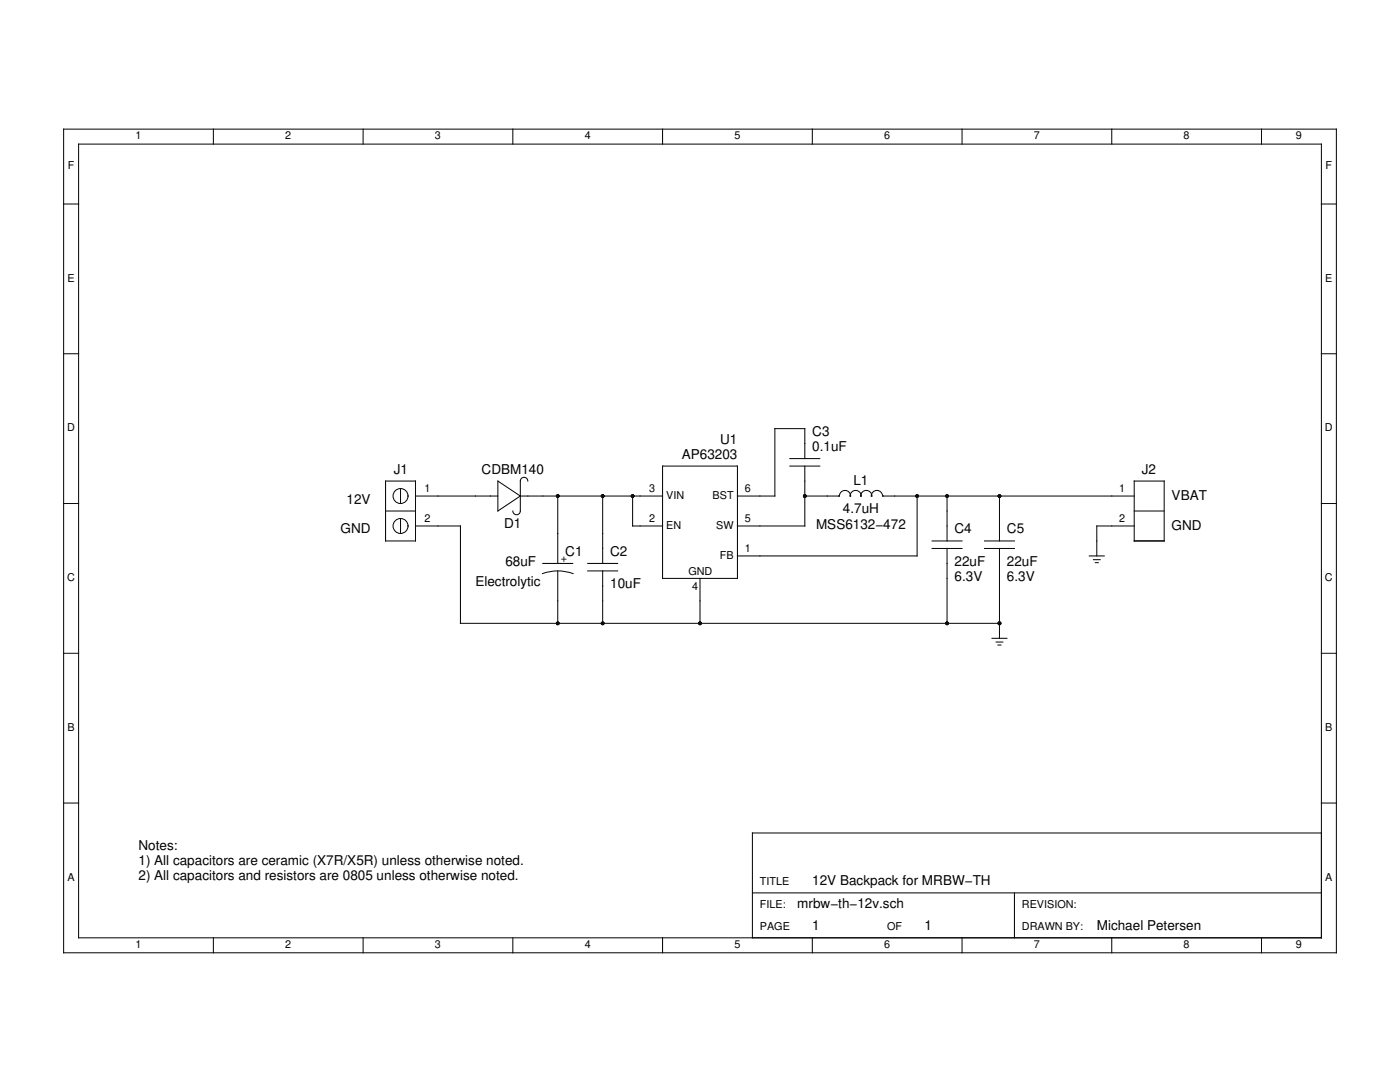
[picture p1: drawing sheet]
<svg xmlns="http://www.w3.org/2000/svg" width="279mm" height="216mm" viewBox="0 0 279 216" stroke-linecap="round" stroke-linejoin="round" font-family="sans-serif">
<g fill="none" stroke="#000" stroke-width=".2">
<path d="M12.7 25.8h254v164.3h-254zM15.7 28.8h248v158.3h-248zM42.6 25.8v3M72.5 25.8v3M102.3 25.8v3M132.2 25.8v3M162.1 25.8v3M192 25.8v3M221.9 25.8v3M251.8 25.8v3M12.7 40.7h3M263.7 40.7h3"/>
<path d="M12.7 70.6h3M263.7 70.6h3M76.9 96h6v11.9h-6zM79.9 97.5v3M82.9 99h16.5M99.4 96l4.4 3-4.4 3zM103.8 99h28.4M105.3 96a.75 .75 0 0 0-.7-.8 .75 .75 0 0 0-.8 .8v6a.75 .75 0 0 1-.7 .7 .75 .75 0 0 1-.8-.7M111.3 99v13.4M120.3 99v13.4M126.3 99v6h5.9M132.2 93h15v22.4h-15z"/>
<path d="M157.6 93h6M157.6 91.5h6M160.6 99h6.9a1.09 1.09 0 0 1 1.1-1.2 1.09 1.09 0 0 1 1.1 1.2 1.07 1.07 0 0 1 1.1-1.1 1.07 1.07 0 0 1 1 1.1 1.07 1.07 0 0 1 1.1-1.1 1.07 1.07 0 0 1 1 1.1 1.09 1.09 0 0 1 1.1-1.2 1.09 1.09 0 0 1 1.1 1.2h50.3M160.6 91.5v-6h-6v13.5h-7.4M160.6 93v12h-13.4M183 99v11.9h-35.8M189 99v8.9M199.5 99v8.9M226.4 96h5.9v11.9h-5.9zM12.7 100.5h3M76.9 102h6M79.9 103.5v2.9"/>
<path d="M82.9 105h9v19.4h107.6M108.2 114.5a9 9 0 0 1 6.2 0M108.3 112.4h6M111.3 113.9v10.5M117.3 112.4h6M117.3 113.9h6M120.3 113.9v10.5M139.7 115.4v9M186 107.9h6M186 109.4h6M189 109.4v15M196.5 107.9h6"/>
<path d="M196.5 109.4h6M199.5 109.4v18M217.4 110.9h3M218.2 111.7h1.4M218.6 112.3h.6M226.4 105h-7.5v5.9M226.4 102h5.9M263.7 100.5h3M12.7 130.4h3M198 127.4h3M198.8 128.1h1.3M199.2 128.7h.6"/>
<path d="M263.7 130.4h3M12.7 160.2h3M150.2 178.2h113.5M202.5 178.2v8.9M263.7 166.2h-113.5v20.9M263.7 160.2h3M42.6 187.1v3M72.5 187.1v3M102.3 187.1v3M132.2 187.1v3M162.1 187.1v3M192 187.1v3"/>
<path d="M221.9 187.1v3M251.8 187.1v3"/>
<circle cx="79.9" cy="99" r="1.49"/>
<circle cx="79.9" cy="105" r="1.49"/>
</g>
<g fill="#000">
<circle cx="111.3" cy="99" r=".37"/>
<circle cx="120.3" cy="99" r=".37"/>
<circle cx="126.3" cy="99" r=".37"/>
<circle cx="160.6" cy="99" r=".37"/>
<circle cx="183" cy="99" r=".37"/>
<circle cx="189" cy="99" r=".37"/>
<circle cx="199.5" cy="99" r=".37"/>
<circle cx="111.3" cy="124.4" r=".37"/>
<circle cx="120.3" cy="124.4" r=".37"/>
<circle cx="139.7" cy="124.4" r=".37"/>
<circle cx="189" cy="124.4" r=".37"/>
<circle cx="199.5" cy="124.4" r=".37"/>
</g>
<g font-size="2.7">
<text x="143.7" y="88.5">U1</text>
<text x="162.1" y="87">C3</text>
<text x="78.6" y="94.5">J1</text>
<text x="96.1" y="94.5">CDBM140</text>
<text x="136.1" y="91.5">AP63203</text>
<text x="162.1" y="90">0.1uF</text>
<text x="227.9" y="94.5">J2</text>
<text x="69.2" y="100.5">12V</text>
<text x="170.3" y="96.7">L1</text>
<text x="233.8" y="99.7">VBAT</text>
<text x="68" y="106.4">GND</text>
<text x="100.6" y="105.4">D1</text>
<text x="162.9" y="105.5">MSS6132−472</text>
<text x="168.2" y="102.4">4.7uH</text>
<text x="190.5" y="106.4">C4</text>
<text x="201" y="106.4">C5</text>
<text x="233.8" y="105.7">GND</text>
<text x="100.9" y="112.9">68uF</text>
<text x="112.8" y="110.9">C1</text>
<text x="121.8" y="110.9">C2</text>
<text x="190.5" y="112.9">22uF</text>
<text x="201" y="112.9">22uF</text>
<text x="94.9" y="116.9">Electrolytic</text>
<text x="121.8" y="117.4">10uF</text>
<text x="190.5" y="115.9">6.3V</text>
<text x="201" y="115.9">6.3V</text>
<text x="27.6" y="169.5">Notes:</text>
<text x="27.6" y="172.5">1) All capacitors are ceramic (X7R/X5R) unless otherwise noted.</text>
<text x="27.6" y="175.6">2) All capacitors and resistors are 0805 unless otherwise noted.</text>
<text x="162.1" y="176.7">12V Backpack for MRBW−TH</text>
<text x="159.1" y="181.2">mrbw−th−12v.sch</text>
<text x="162.1" y="185.6">1</text>
<text x="184.5" y="185.6">1</text>
<text x="218.9" y="185.6">Michael Petersen</text>
</g>
<g font-size="2.2">
<text x="27" y="27.8">1</text>
<text x="56.9" y="27.8">2</text>
<text x="86.8" y="27.8">3</text>
<text x="116.7" y="27.8">4</text>
<text x="146.6" y="27.8">5</text>
<text x="176.5" y="27.8">6</text>
<text x="206.3" y="27.8">7</text>
<text x="236.2" y="27.8">8</text>
<text x="258.6" y="27.8">9</text>
<text x="13.5" y="33.8">F</text>
<text x="264.5" y="33.8">F</text>
<text x="13.5" y="56.2">E</text>
<text x="264.5" y="56.2">E</text>
<text x="13.4" y="86.1">D</text>
<text x="264.4" y="86.1">D</text>
<text x="84.7" y="98.2">1</text>
<text x="129.5" y="98.2">3</text>
<text x="133" y="99.5">VIN</text>
<text x="142.2" y="99.5">BST</text>
<text x="148.7" y="98.2">6</text>
<text x="223.4" y="98.2">1</text>
<text x="84.7" y="104.2">2</text>
<text x="129.5" y="104.2">2</text>
<text x="133" y="105.5">EN</text>
<text x="142.9" y="105.5">SW</text>
<text x="148.7" y="104.2">5</text>
<text x="223.4" y="104.2">2</text>
<text x="112.1" y="110.9" transform="rotate(90 112.1 110.9)">+</text>
<text x="143.7" y="111.5">FB</text>
<text x="148.7" y="110.2">1</text>
<text x="13.4" y="116">C</text>
<text x="137.4" y="114.7">GND</text>
<text x="138.1" y="117.7">4</text>
<text x="264.4" y="116">C</text>
<text x="13.5" y="145.9">B</text>
<text x="264.5" y="145.9">B</text>
<text x="13.5" y="175.7">A</text>
<text x="151.7" y="176.7">TITLE</text>
<text x="264.5" y="175.7">A</text>
<text x="151.7" y="181.2">FILE:</text>
<text x="151.7" y="185.6">PAGE</text>
<text x="177.1" y="185.6">OF</text>
<text x="203.9" y="181.2">REVISION:</text>
<text x="203.9" y="185.6">DRAWN BY:</text>
<text x="27" y="189.2">1</text>
<text x="56.9" y="189.2">2</text>
<text x="86.8" y="189.2">3</text>
<text x="116.7" y="189.2">4</text>
<text x="146.6" y="189.2">5</text>
<text x="176.5" y="189.2">6</text>
<text x="206.3" y="189.2">7</text>
<text x="236.2" y="189.2">8</text>
<text x="258.6" y="189.2">9</text>
</g>
</svg>
